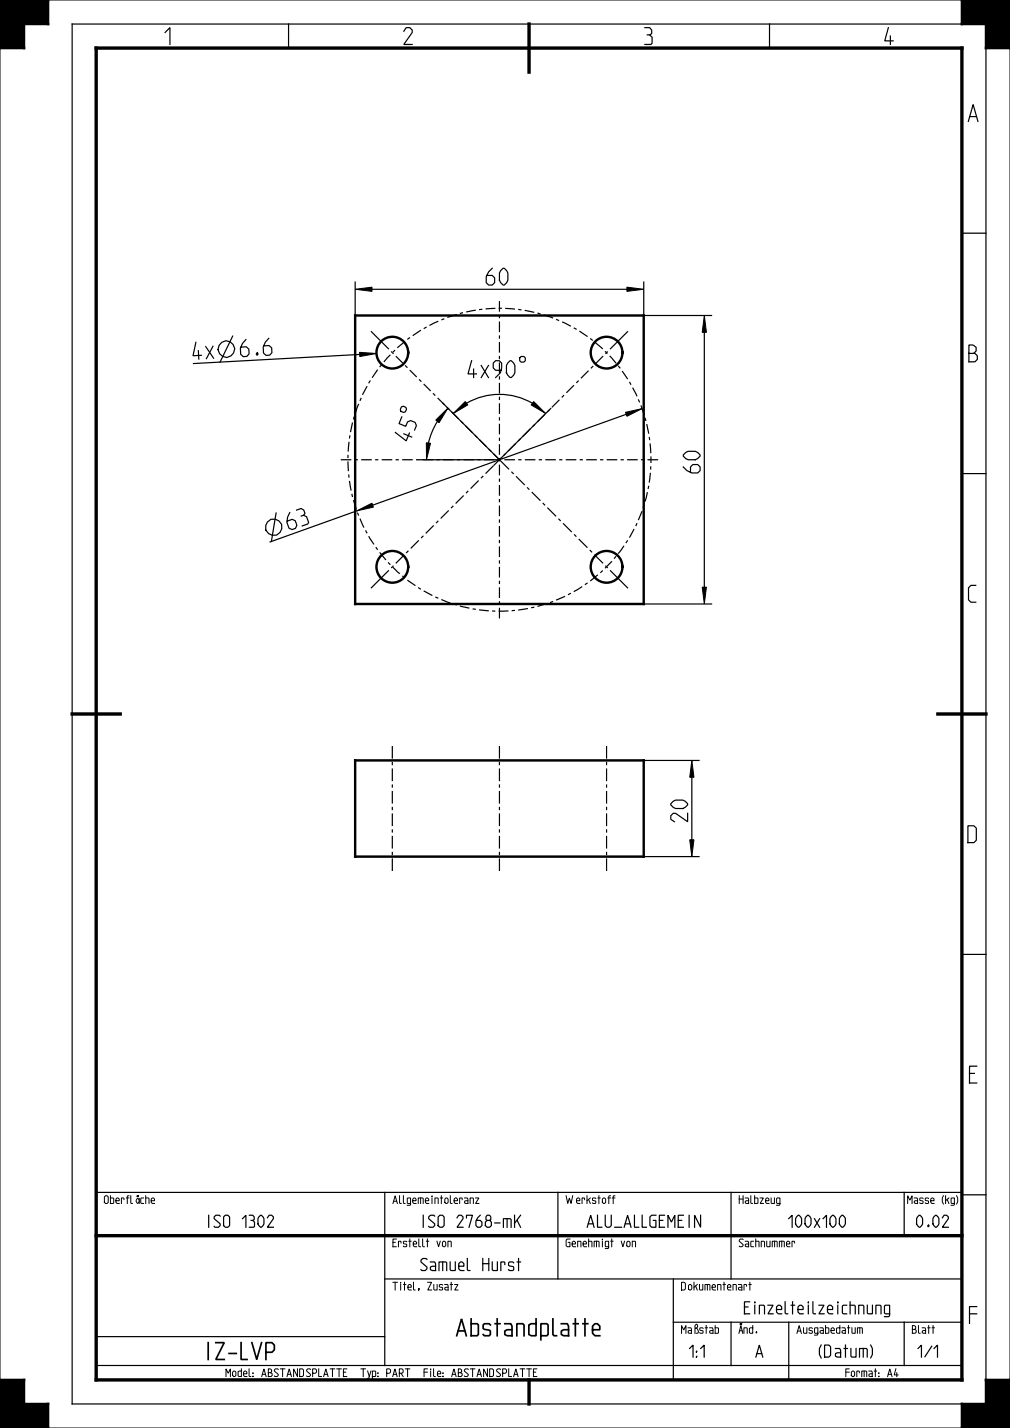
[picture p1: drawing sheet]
<svg xmlns="http://www.w3.org/2000/svg" width="210mm" height="297mm" viewBox="0 0 210 297" stroke-linecap="round" stroke-linejoin="round" font-family="sans-serif">
<g fill="#000">
<path d="M0 0h10v5h-5v5h-5zM200 0h10v10h-5v-5h-5zM73.8 60.2l3.5-.5v.9zM74.8 73.3l3.5 .2-3.5 .7zM130.3 59.7l3.5 .5-3.5 .4zM146.4 65.6l.5 3.5h-.9zM88.6 92.1l.9 .1-.8 3.4zM90.6 87.4l2.5-2.5-1.8 3zM94.2 86l2.5-2.5 .6 .7zM111 83.5l2.5 2.5-3.1-1.8zM130.1 85.8l3.4-.8-3.1 1.6zM74.2 106.2l3.1-1.5 .3 .8z"/>
<path d="M146 122.1h.9l-.5 3.5zM143.8 158.2l.5 3.5h-.9zM143.4 174.7h.9l-.5 3.5zM0 287h5v5h5v5h-10zM205 287h5v10h-10v-5h5z"/>
</g>
<g fill="none" stroke="#000" stroke-width=".21">
<path d="M0 0h10v5h-5v5h-5zM0 10v277M10 0h190M200 0h10v10h-5v-5h-5zM210 10v277M130.3 59.7l3.5 .5-3.5 .4zM73.8 60.2l3.5-.5v.9zM74.8 73.3l3.5 .2-3.5 .7zM146.4 65.6l.5 3.5h-.9zM88.6 92.1l.9 .1-.8 3.4zM90.6 87.4l2.5-2.5-1.8 3zM94.2 86l2.5-2.5 .6 .7z"/>
<path d="M111 83.5l2.5 2.5-3.1-1.8zM130.1 85.8l3.4-.8-3.1 1.6zM74.2 106.2l3.1-1.5 .3 .8zM146 122.1h.9l-.5 3.5zM143.8 158.2l.5 3.5h-.9zM143.4 174.7h.9l-.5 3.5zM0 287h5v5h5v5h-10zM10 297h190M205 287h5v10h-10v-5h5z"/>
</g>
<path d="M0 0h10v5h-5v5h-5zM200 0h10v10h-5v-5h-5zM0 287h5v5h5v5h-10zM205 287h5v10h-10v-5h5z" fill="none" stroke="#000" stroke-width=".5"/>
<g fill="none" stroke="#000" stroke-width=".25">
<path d="M60 5v5M160 5v5M200 5h-185v287h185M205 10v277M73.8 58.7v6.9M133.8 58.7v6.9M200 48.5h5M48.4 69.9l-2.6 5.4M74.8 73.7l-34.6 1.9M77.3 60.2h53M108.3 74.1h.6l.3 .3v.6l-.3 .3h-.6l-.2-.3v-.6zM133.9 65.6h14"/>
<path d="M146.4 69.1v53M83.5 84.6l.3-.1 .6 .2 .1 .4-.2 .5-.4 .2-.5-.2-.2-.4zM87.2 95.6h16.6M90.9 87.6l-.9 1.9-.9 2.6M92.1 83.8l11.7 11.8M97 83.9a13.6 13.6 0 0 1 13.7 0M114.5 84.9l-10.6 10.7M130.2 86.2l-52.7 18.9M200 98.5h5M57.4 106.7l-1 5.9M74.2 106.2l-18 6.5M133.9 125.6h14"/>
<path d="M73.9 158.2h71.4M73.9 178.2h71.4M143.8 161.7v13M200 198.5h5M20 257h180M20 248h180v39h-180zM80 248v36M116 248v18M152 248v18M188 248v9M200 248.5h5M20 278h60"/>
<path d="M80 266h120M140 275h60M140 266v21M152 275v9M164 275v12M188 275v9M20 284h180"/>
<circle cx="47" cy="72.6" r="1.72"/>
<circle cx="56.9" cy="109.7" r="1.72"/>
</g>
<path d="M20 10h180v277h-180zM110 5v10M15 148.5h10M195 148.5h10M20 257h180M110 287v5" fill="none" stroke="#000" stroke-width=".7"/>
<!-- layer: 00_STD_ACHSEN -->
<g fill="none" stroke="#000" stroke-width=".25">
<path d="M103.8 62.6v2.2M103.8 65.5v.7M103.8 66.9v2.2M103.8 69.8v.6M103.8 71.1v2.2M103.8 74v.7M103.8 75.4v2.2M103.8 78.3v.6M103.8 79.6v2.2M70.8 95.6h2.3M73.7 95.6h.7M75.1 95.6h2.2"/>
<path d="M78 95.6h.7M79.4 95.6h2.2M82.2 95.6h.7M83.6 95.6h2.2M86.5 95.6h.7M87.9 95.6h2.2M90.7 95.6h.7M92.1 95.6h2.2M95 95.6h.7M96.4 95.6h2.2M99.3 95.6h.6M100.6 95.6h2.2"/>
<path d="M103.5 95.6h.7M103.8 82.5v.7M103.8 83.9v2.2M103.8 86.8v.7M103.8 88.1v2.2M103.8 91v.7M103.8 92.4v2.2M103.8 95.3v.7M103.8 96.6v2.3M103.8 99.5v.7M104.9 95.6h2.2M107.8 95.6h.6"/>
<path d="M109.1 95.6h2.2M112 95.6h.7M113.4 95.6h2.2M116.3 95.6h.6M117.6 95.6h2.2M120.5 95.6h.7M121.9 95.6h2.2M124.8 95.6h.6M126.1 95.6h2.2M129 95.6h.7M130.4 95.6h2.2M133.3 95.6h.7"/>
<path d="M134.6 95.6h2.2M103.8 100.9v2.2M103.8 103.8v.7M103.8 105.1v2.3M103.8 108v.7M103.8 109.4v2.2M103.8 112.3v.7M103.8 113.6v2.3M103.8 116.5v.7M103.8 117.9v2.2M103.8 120.8v.7M103.8 122.2v2.2"/>
<path d="M103.8 125v.7M103.8 126.4v2.2M103.8 155.2v2.6M103.8 158.5v.6M103.8 159.8v2.7M103.8 163.1v.7M103.8 164.5v2.6M103.8 167.8v.7M103.8 169.2v2.6M103.8 172.5v.7M103.8 173.9v2.6M103.8 177.2v.6"/>
<path d="M103.8 178.5v2.7"/>
</g>
<!-- layer: 01_ACHSEN -->
<g fill="none" stroke="#000" stroke-width=".25">
<path d="M77.1 68.9l3.8 3.7M81.3 73.1l.5 .5M82.3 74.1l1.4 1.4M84.2 76l.5 .5M85.2 77l1.4 1.4M87.1 78.9l.5 .5M88.1 79.9l1.4 1.4M120.3 79.2l-.5 .4M122.4 77.1l-1.6 1.6M123.3 76.1l-.4 .5M125.4 74.1l-1.6 1.5M126.4 73.1l-.5 .5"/>
<path d="M130.6 68.9l-3.8 3.7M90 81.8l.5 .5M91 82.8l1.4 1.4M92.9 84.7l.5 .5M93.9 85.7l1.4 1.4M95.8 87.6l.5 .5M96.8 88.6l1.4 1.4M98.7 90.5l.5 .5M99.5 99.9l-1.7 1.7M99.7 91.5l1.4 1.4M100.5 99l-.5 .5M101.6 93.4l.5 .5"/>
<path d="M102.6 94.4l3.3 3.2M104.2 95.3l-3.2 3.2M105.2 94.3l-.5 .5M106.3 98.1l.5 .5M107.2 92.2l-1.5 1.6M107.3 99.1l1.8 1.8M108.2 91.3l-.5 .4M110.3 89.2l-1.6 1.6M111.2 88.2l-.5 .5M113.3 86.2l-1.6 1.6M114.3 85.2l-.5 .5M116.3 83.1l-1.6 1.6"/>
<path d="M117.3 82.2l-.5 .5M119.3 80.1l-1.5 1.6M80.9 118.6l-3.8 3.7M81.8 117.7l-.5 .4M84 115.5l-1.7 1.7M84.9 114.5l-.5 .5M87.1 112.4l-1.7 1.7M88 111.4l-.4 .5M90.2 109.3l-1.7 1.6M91.1 108.3l-.4 .5M93.3 106.2l-1.7 1.6M94.3 105.2l-.5 .5"/>
<path d="M96.4 103.1l-1.7 1.6M97.4 102.1l-.5 .5M109.6 101.4l.5 .4M110.6 102.3l1.8 1.8M112.8 104.6l.5 .5M113.8 105.6l1.8 1.8M116.1 107.9l.5 .5M117.1 108.8l1.8 1.9M119.4 111.1l.4 .5M120.3 112.1l1.8 1.8M122.6 114.4l.5 .5M123.6 115.4l1.8 1.8"/>
<path d="M125.9 117.7l.5 .4M126.8 118.6l3.8 3.7M81.6 155.2v2.6M81.6 158.5v.6M81.6 159.8v2.7M126.1 155.2v2.6M126.1 158.5v.6M126.1 159.8v2.7M81.6 163.1v.7M81.6 164.5v2.6M81.6 167.8v.7M81.6 169.2v2.6"/>
<path d="M81.6 172.5v.7M81.6 173.9v2.6M81.6 177.2v.6M81.6 178.5v2.7M126.1 163.1v.7M126.1 164.5v2.6M126.1 167.8v.7M126.1 169.2v2.6M126.1 172.5v.7M126.1 173.9v2.6M126.1 177.2v.6M126.1 178.5v2.7"/>
</g>
<path d="M135.3 95.6a31.5 31.5 0 0 0-46.6-27.6 31.5 31.5 0 0 0-1.9 54.1 31.5 31.5 0 0 0 48.5-24.2v-2.3" fill="none" stroke="#000" stroke-width=".25" stroke-dasharray=".7 .7 2 .7" stroke-linecap="butt"/>
<g fill="none" stroke="#000" stroke-width=".5">
<circle cx="81.6" cy="73.3" r="3.3"/>
<circle cx="126.1" cy="73.3" r="3.3"/>
<circle cx="81.6" cy="117.9" r="3.3"/>
<circle cx="126.1" cy="117.9" r="3.3"/>
</g>
<!-- layer: 02_ALLE_KE -->
<path d="M73.8 65.6h60v60h-60zM73.8 158.2h60v20h-60z" fill="none" stroke="#000" stroke-width=".5"/>
<g font-size="4.6">
<text x="33.6" y="9.3">1</text>
<text x="83.6" y="9.3">2</text>
<text x="133.6" y="9.3">3</text>
<text x="183.6" y="9.3">4</text>
<text x="201.1" y="25.3">A</text>
<text x="101.1" y="59.3">60</text>
<text x="201.1" y="75.3">B</text>
<text x="97.3" y="78.5">4x90</text>
<text x="145.6" y="98.4" transform="rotate(-90 145.6 98.4)">60</text>
<text x="60.3" y="110.3" transform="rotate(-20 60.3 110.3)">63</text>
<text x="201.1" y="125.3">C</text>
<text x="143" y="170.9" transform="rotate(-90 143 170.9)">20</text>
<text x="201.1" y="175.3">D</text>
<text x="201.1" y="225.3">E</text>
<text x="201.1" y="275.3">F</text>
<text x="92.3" y="277.8">Abstandplatte</text>
<text x="41.8" y="282.8">IZ-LVP</text>
</g>
<g font-size="4.5">
<text x="40.2" y="74.7" transform="rotate(-3 40.2 74.7)">4x</text>
<text x="50.1" y="74.2" transform="rotate(-3 50.1 74.2)">6.6</text>
<text x="85.1" y="92" transform="rotate(-67 85.1 92)">45</text>
</g>
<g font-size="3.3">
<text x="42.2" y="255.3">ISO 1302</text>
<text x="87.3" y="255.3">ISO 2768-mK</text>
<text x="121.3" y="255.3">ALU_ALLGEMEIN</text>
<text x="163.2" y="255.3">100x100</text>
<text x="190.1" y="255.3">0.02</text>
<text x="86.3" y="264.3">Samuel Hurst</text>
<text x="151.5" y="273.3">Einzelteilzeichnung</text>
<text x="142.1" y="282.3">1:1</text>
<text x="157" y="282.3">A</text>
<text x="169.2" y="282.3">(Datum)</text>
<text x="190.4" y="282.3">1/1</text>
</g>
<g font-size="2.1">
<text x="21.4" y="250.3">Oberfläche</text>
<text x="81.4" y="250.3">Allgemeintoleranz</text>
<text x="117.4" y="250.3">Werkstoff</text>
<text x="153.4" y="250.3">Halbzeug</text>
<text x="187.8" y="250.3">Masse (kg)</text>
<text x="81.4" y="259.3">Erstellt von</text>
<text x="117.4" y="259.3">Genehmigt von</text>
<text x="153.4" y="259.3">Sachnummer</text>
<text x="81.4" y="268.3">Titel, Zusatz</text>
<text x="141.4" y="268.3">Dokumentenart</text>
<text x="141.4" y="277.3">Maßstab</text>
<text x="153.4" y="277.3">Änd.</text>
<text x="165.4" y="277.3">Ausgabedatum</text>
<text x="189.4" y="277.3">Blatt</text>
<text x="46.2" y="286.3">Model: ABSTANDSPLATTE</text>
<text x="74.6" y="286.3">Typ: PART</text>
<text x="87.3" y="286.3">File: ABSTANDSPLATTE</text>
<text x="175.1" y="286.3">Format: A4</text>
</g>
</svg>
